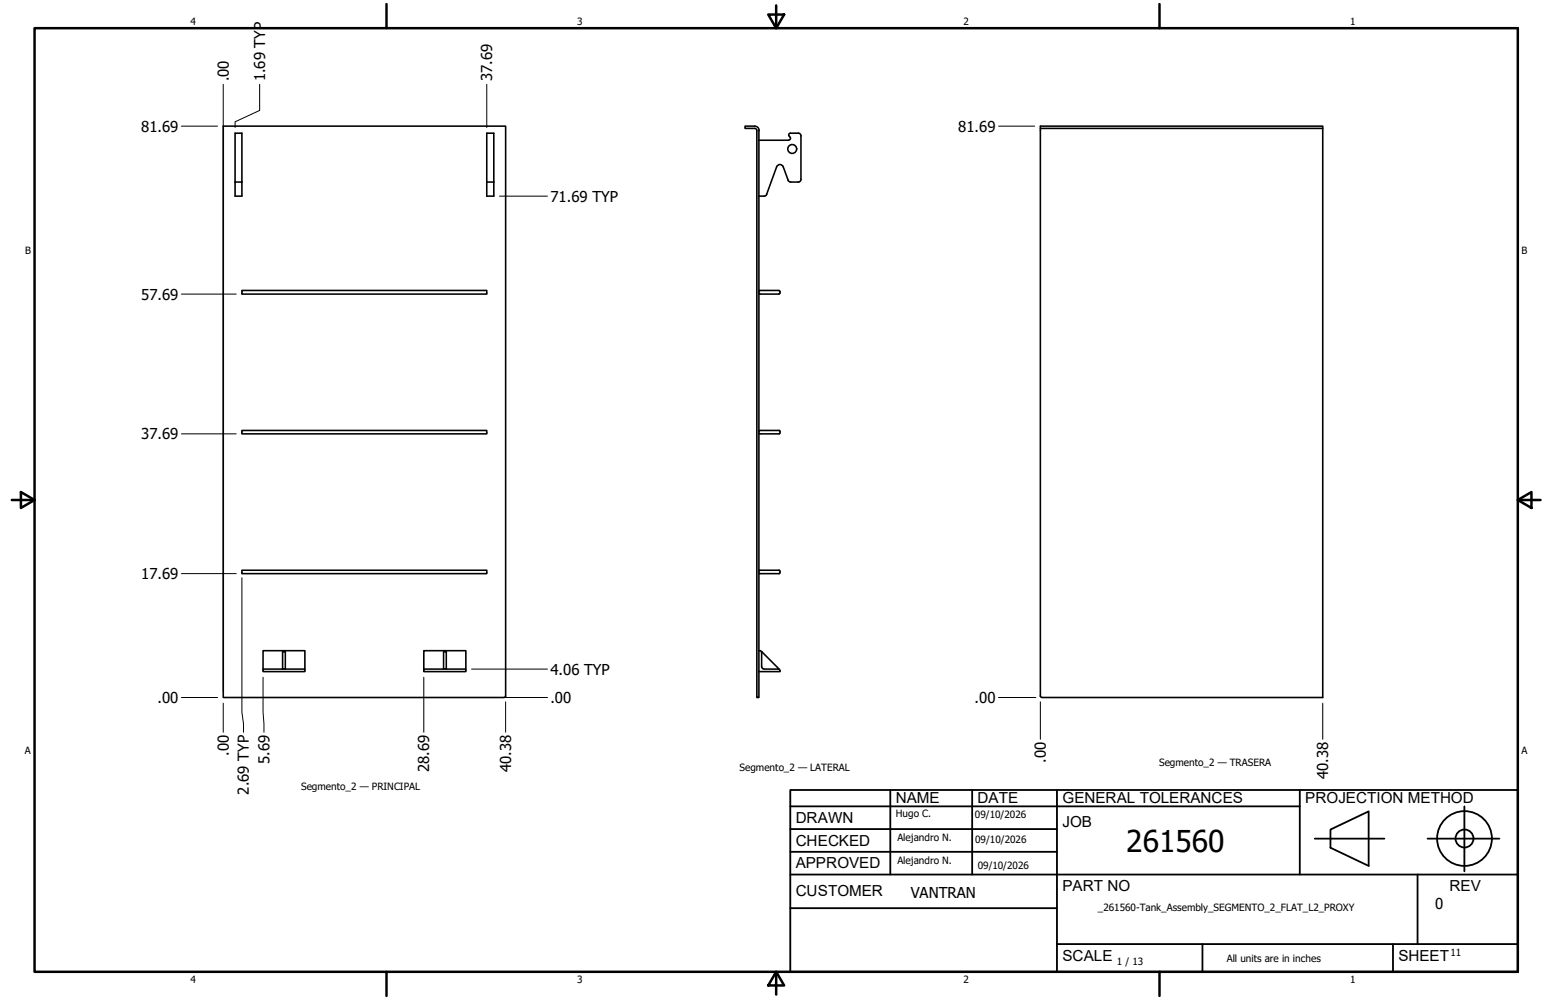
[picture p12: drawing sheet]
<svg xmlns="http://www.w3.org/2000/svg" width="432mm" height="279mm" viewBox="0 0 432 279" stroke-linecap="round" stroke-linejoin="round" font-family="sans-serif">
<!-- layer: Visible (ANSI) -->
<g fill="none" stroke="#000" stroke-width=".44">
<path d="M210.8 35.2h-2.7v.7h2.7M210.8 35.9l.4 .2 .2 .4v158.4h.6v-158.5M210.8 35.2a1.24 1.24 0 0 1 1.2 1.3M212 39.2h8.3M220.4 38l.3 .4M220.7 38.4v.5l-.4 .2M223 37.2l.5 .2 .2 .5v12.2a.73 .73 0 0 1-.7 .8M223 37.2h-2.4l-.3 .4 .1 .4M290.6 35.9h78.8v-.7h-78.8v159.3M369.4 35.9v159h-78.4M65.7 50.9v3.9h1.9v-3.9M65.7 50.9v-13.7h1.9v13.7"/>
<path d="M65.7 50.9h1.9M136 50.9v3.9h1.9v-3.9M136 50.9v-13.7h1.9v13.7M136 50.9h1.9M220.8 50.9l-.7-.5-1.3-3.8a.98 .98 0 0 0-1-.6 .98 .98 0 0 0-.9 .6l-2.9 8-.5 .2h-1.5M220.9 50.9h2.1M67.6 81.2h68.4v1h-68.4zM212 81.9l.2 .2M212.2 82.2h5.4M212.2 81.2h5.4M212.2 81.2l-.2 .2M217.6 81.2l.2 .2"/>
<path d="M217.8 81.9l-.2 .2M217.9 81.4v.5M67.6 120.3h68.4v.9h-68.4zM212 121l.2 .2M212.2 121.2h5.4M212.2 120.3h5.4M212.2 120.3l-.2 .2M217.6 120.3l.2 .2M217.8 121l-.2 .2M217.9 120.5v.5M67.6 159.3h68.4v1h-68.4zM212.2 159.3h5.4"/>
<path d="M212.2 159.3l-.2 .2M217.6 159.3l.2 .2M217.9 159.6v.4M212 160.1l.2 .2M212.2 160.3h5.4M217.8 160.1l-.2 .2M73.5 186.9v.7h11.7v-.7h-5.5M73.5 186.9v-5.1h11.7v5.1M73.5 186.9h5.4M78.9 182.1h.8v4.8h-.8zM118.4 186.9v.7h11.7v-.7h-5.4M118.4 186.9v-5.1h11.7v5.1"/>
<path d="M118.4 186.9h5.5M123.9 182.1h.8v4.8h-.8zM141.2 194.5v-159.3h-78.8v159.7h78.4M141.2 194.5l-.3 .3M212 181.8h.2M212.2 181.8l.5 .5M212.7 182.2v4.1l.2 .4 .4 .2M212.7 182.2v-.1l4.9 4.8h-.2M213.4 186.9h4M217.4 186.9l.4 .3 .1 .4h-5.9M290.6 194.5l.3 .3"/>
<circle cx="221.3" cy="41.6" r="1.24"/>
</g>
<!-- layer: Borde (ANSI) -->
<g fill="none" stroke="#000" stroke-width=".7">
<path d="M9.7 7.9h414.2v263.6h-414.2zM107.9 1.1v6.8M214.6 4.1h4.4l-2.2 3.8zM216.8 1.5v6.4M323.8 1.1v6.8M3.3 139.7h6.4M5.8 137.5l3.9 2.2-3.9 2.2zM423.9 139.7l3.8-2.2v4.4zM423.9 139.7h6.4M107.9 271.5v6.8M216.8 271.5l2.2 3.8h-4.4zM216.8 271.5v6.4"/>
<path d="M323.8 271.5v6.8"/>
</g>
<!-- layer: Title (ANSI)-1 -->
<g fill="none" stroke="#000" stroke-width=".51">
<path d="M220.7 220.7h203.2v50.8h-203.2zM220.7 225.3h142.3M220.7 231.6h74.5M220.7 238h74.5M248.7 220.7v23.6M271.5 220.7v23.6M295.2 220.7v50.8M363 220.7v23.6M367.2 234.3h19.5M371.6 231.8l10.7-5.1v15.2l-10.7-5zM398.7 234.3h20.1M409 225.3v18.2"/>
<path d="M220.7 244.3h203.2M220.7 253.7h74.5M395.9 244.3v19.5M295.2 263.8h128.7M335.9 263.8v7.7M389.1 263.8v7.7"/>
<circle cx="409" cy="234.3" r="7.7"/>
<circle cx="409" cy="234.3" r="2.51"/>
</g>
<!-- layer: Cota (ANSI) -->
<g fill="none" stroke="#000" stroke-width=".28">
<path d="M50.7 35.2h10.1M62.4 23.6v169.6M72.5 23.6v7.3l-6.8 3.1v1.6M136 23.6v12M278.9 35.2h10.1M139.5 54.8h13.4M50.7 82.2h15.3M50.7 121.2h15.3M50.7 160.3h15.3M67.6 161.4v37.6l.4 3.2v2.4M50.7 194.9h10.1M62.4 196.5v8.1"/>
<path d="M63.9 194.9h89M73.5 189.2v9.8l.2 5.6M118.4 189.2v15.4M131.7 186.9h21.2M141.2 196.1v8.5M278.9 194.9h10.4M290.6 196.1v10.5M369.4 196.5v10.1"/>
</g>
<text font-size="8.4" x="314.6" y="238.1">261560</text>
<g font-size="4.3">
<text x="250.2" y="224.2">NAME</text>
<text x="273" y="224.2">DATE</text>
<text x="296.7" y="224.3">GENERAL TOLERANCES</text>
<text x="364.6" y="224.3">PROJECTION METHOD</text>
<text x="222.2" y="229.9">DRAWN</text>
<text x="296.7" y="230.9">JOB</text>
<text x="222.2" y="236.3">CHECKED</text>
<text x="222.2" y="242.6">APPROVED</text>
<text x="222.2" y="250.3">CUSTOMER</text>
<text x="296.7" y="249">PART NO</text>
<text x="404.8" y="248.9">REV</text>
<text x="296.7" y="268.4">SCALE</text>
<text x="390.6" y="268.4">SHEET</text>
</g>
<g font-size="4.2">
<text x="63.9" y="22.7" transform="rotate(-90 63.9 22.7)">.00</text>
<text x="74" y="22.7" transform="rotate(-90 74 22.7)">1.69 TYP</text>
<text x="137.5" y="22.7" transform="rotate(-90 137.5 22.7)">37.69</text>
<text x="39.4" y="36.8">81.69</text>
<text x="267.7" y="36.8">81.69</text>
<text x="153.7" y="56.3">71.69 TYP</text>
<text x="39.4" y="83.7">57.69</text>
<text x="39.4" y="122.7">37.69</text>
<text x="39.4" y="161.8">17.69</text>
<text x="153.7" y="188.5">4.06 TYP</text>
<text x="44" y="196.4">.00</text>
<text x="153.7" y="196.4">.00</text>
<text x="272.2" y="196.4">.00</text>
<text x="63.9" y="211.2" transform="rotate(-90 63.9 211.2)">.00</text>
<text x="75.2" y="213.5" transform="rotate(-90 75.2 213.5)">5.69</text>
<text x="119.9" y="215.8" transform="rotate(-90 119.9 215.8)">28.69</text>
<text x="142.7" y="215.8" transform="rotate(-90 142.7 215.8)">40.38</text>
<text x="292.1" y="213.2" transform="rotate(-90 292.1 213.2)">.00</text>
<text x="69.5" y="222" transform="rotate(-90 69.5 222)">2.69 TYP</text>
<text x="371" y="217.7" transform="rotate(-90 371 217.7)">40.38</text>
<text x="254.4" y="250.8">VANTRAN</text>
<text x="400.9" y="254">0</text>
</g>
<g font-size="2.8">
<text x="53.2" y="6.9">4</text>
<text x="161.2" y="6.9">3</text>
<text x="269.1" y="6.9">2</text>
<text x="377.1" y="6.9">1</text>
<text x="7" y="70.9">B</text>
<text x="424.9" y="70.9">B</text>
<text x="6.9" y="210.6">A</text>
<text x="206.6" y="215.3">Segmento_2 — LATERAL</text>
<text x="323.7" y="213.9">Segmento_2 — TRASERA</text>
<text x="424.9" y="210.6">A</text>
<text x="84.1" y="220.8">Segmento_2 — PRINCIPAL</text>
<text x="250.2" y="228.3">Hugo C.</text>
<text x="272.3" y="228.4">09/10/2026</text>
<text x="250.6" y="234.9">Alejandro N.</text>
<text x="272.4" y="235.6">09/10/2026</text>
<text x="250.6" y="241.5">Alejandro N.</text>
<text x="273.1" y="242.8">09/10/2026</text>
<text x="306.6" y="254.5">_261560-Tank_Assembly_SEGMENTO_2_FLAT_L2_PROXY</text>
<text x="312" y="269.7">1 / 13</text>
<text x="342.6" y="268.7">All units are in inches</text>
<text x="405.1" y="267.1">11</text>
<text x="53.2" y="274.6">4</text>
<text x="161.2" y="274.6">3</text>
<text x="269.1" y="274.6">2</text>
<text x="377.1" y="274.6">1</text>
</g>
</svg>
